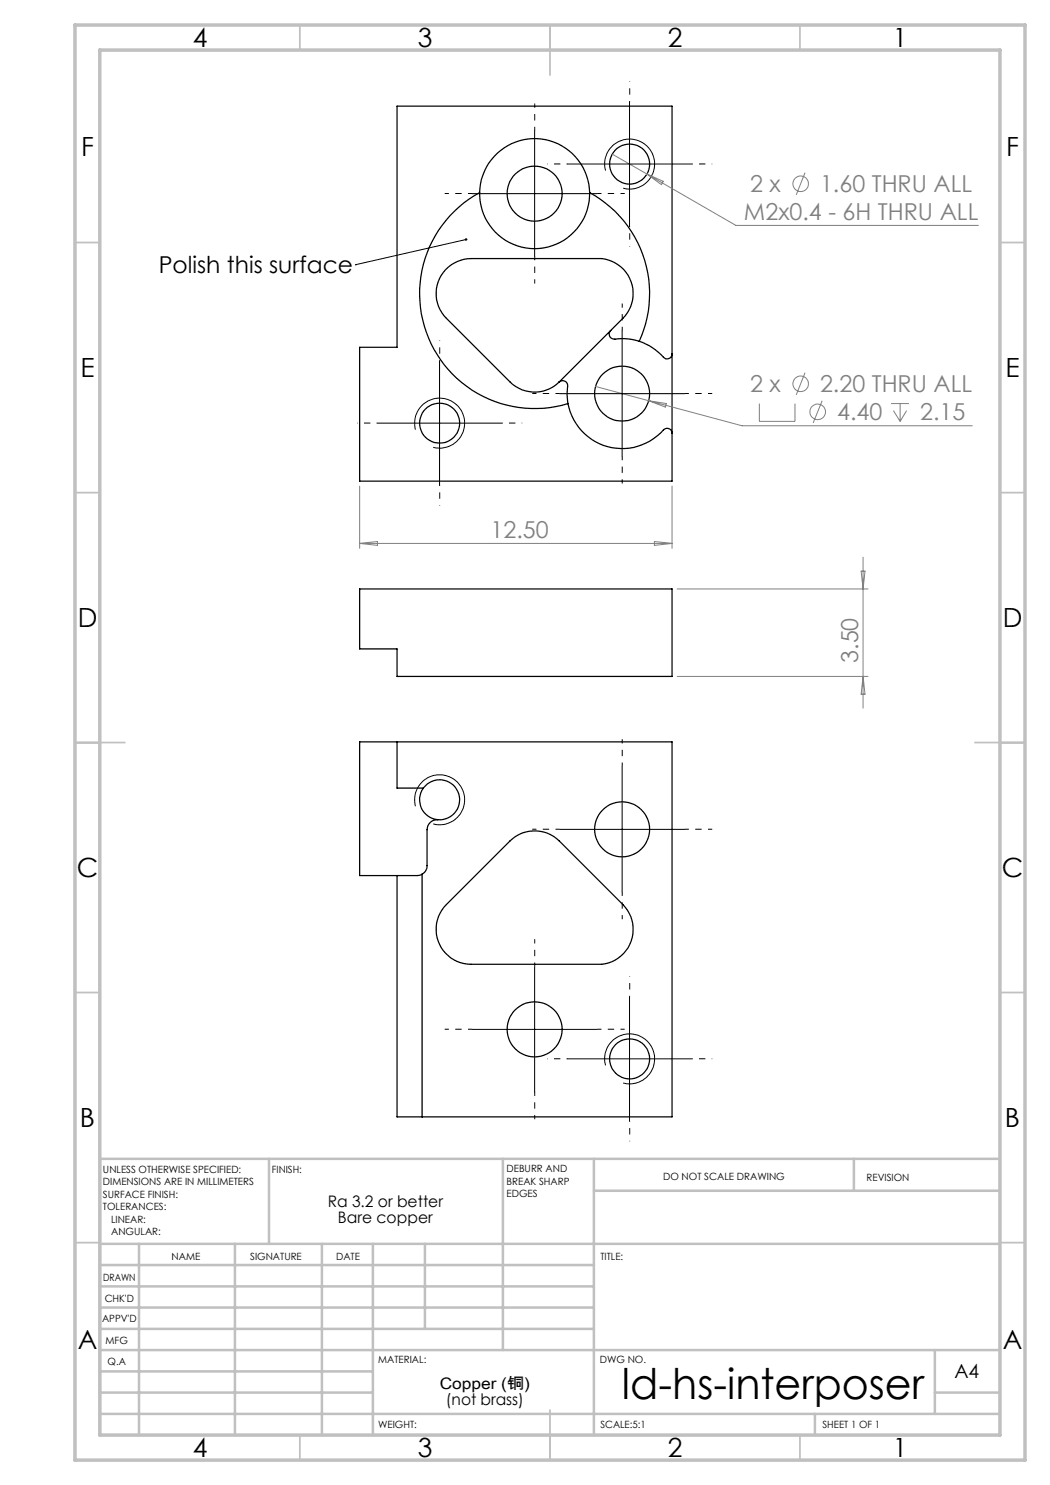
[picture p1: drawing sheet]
<svg xmlns="http://www.w3.org/2000/svg" width="210mm" height="297mm" viewBox="0 0 210 297" stroke-linecap="round" stroke-linejoin="round" font-family="sans-serif">
<g fill="none" stroke="#000" stroke-width=".25">
<path d="M79.4 21.2h55v75h-62.5v-26.7h7.5zM95.9 38.5a11 11 0 0 1 11-10.8 11 11 0 0 1 11 10.8M95.9 38.5a23 23 0 0 0-10.2 29.1 23 23 0 0 0 27.9 13.1M95.9 38.5a11 11 0 0 0 11 11.2 11 11 0 0 0 11-11.2M117.9 38.5a23 23 0 0 1 9.9 29.8M89.1 53.9a7.2 7.2 0 0 1 5.1-2.2h26.1a7 7 0 0 1 5.9 4.7 7 7 0 0 1-1.6 7.3l-12.7 12.7a7 7 0 0 1-9.9 0l-12.7-12.7a7 7 0 0 1-.2-9.8zM111.8 76.4a1.06 1.06 0 0 1 1.4 0 1.06 1.06 0 0 1 .3 1.3l-.1 1.3 .2 1.7M122.1 66.1a1.02 1.02 0 0 0-.2 1.2 1.02 1.02 0 0 0 1.1 .5 10.6 10.6 0 0 1 4.8 .5M127.8 68.3a13.5 13.5 0 0 1 5.3 3.5h.5a.92 .92 0 0 0 .8-1M113.6 80.7a11.1 11.1 0 0 0 8 8.7 11.1 11.1 0 0 0 11.3-3.6 .98 .98 0 0 1 1.5 .9M71.9 117.8h62.5v17.5h-55v-5.5h-7.5zM79.4 148.4v9.2h5.3"/>
<path d="M84.7 157.6a4 4 0 0 1 6.8 .7 4 4 0 0 1-3.9 5.6M84.7 157.6a4 4 0 0 0 2.9 6.3M84.4 174.8l-1 .3h-11.5v-26.7h62.5v75h-55v-48.3M84.4 174.8v48.6M87.6 163.9a2.05 2.05 0 0 0-2.2 2v7.2a1.84 1.84 0 0 1-1 1.7M102 168.2a7 7 0 0 1 9.9 0l12.7 12.7a7 7 0 0 1 1.6 7.3 7 7 0 0 1-5.9 4.7h-26.1a7 7 0 0 1-6.4-4.4 7 7 0 0 1 1.5-7.6z"/>
<circle cx="106.9" cy="38.7" r="5.5"/>
<circle cx="125.9" cy="32.8" r="4"/>
<circle cx="124.4" cy="78.7" r="5.5"/>
<circle cx="87.9" cy="84.6" r="4"/>
<circle cx="124.4" cy="165.9" r="5.5"/>
<circle cx="106.9" cy="205.9" r="5.5"/>
<circle cx="125.9" cy="211.8" r="4"/>
</g>
<g fill="none" stroke="#808080" stroke-width=".2">
<path d="M122.4 30.8l7 4M129.4 34.8l17.8 10.3h48.5M129.4 34.8l3.2 1.5-.3 .6zM161 34.5l-1.8 4.5M119.1 77.3l29.3 7.9h46.1M161 74.5l-1.8 4.5M71.9 97.2v12.5M129.8 80.1l3.5 .6-.2 .7zM134.4 97.2v12.5M151.9 80.7v3.6h7.1v-3.6M164.4 80.1l-1.8 4.5M178.2 80.7h3.6"/>
<path d="M178.7 82.1l1.3 2.2M180 80.7v3.6M181.3 82.1l-1.3 2.2M71.9 108.7h62.5M71.9 108.7l3.6-.4v.8zM130.9 108.3l3.5 .4-3.5 .4zM135.4 117.8h38.2M172.2 114.2h.8l-.4 3.6zM172.6 111.4v30.2M135.4 135.3h38.2M172.6 135.3l.4 3.5h-.8z"/>
<circle cx="160.1" cy="36.8" r="1.55"/>
<circle cx="160.1" cy="76.8" r="1.55"/>
<circle cx="163.5" cy="82.4" r="1.55"/>
</g>
<g fill="none" stroke="#000" stroke-width=".2">
<path d="M94.4 38.7h25M106.9 26.2v25M113.4 32.8h25M121.1 34.1a5 5 0 0 1 4.4-6.3 5 5 0 0 1 5.4 5.4 5 5 0 0 1-6.3 4.4M125.9 20.3v25M71.1 52.9h.1M93.2 47.9l-22.1 5M87.9 72.1v25M111.9 78.7h25M124.4 66.2v25M75.4 84.6h25M83.1 85.9a5 5 0 0 1 4.4-6.3 5 5 0 0 1 5.4 5.4 5 5 0 0 1-6.3 4.5"/>
<path d="M124.4 153.3v25.1M83.1 161.3a5 5 0 0 1 4.4-6.4 5 5 0 0 1 5.4 5.4 5 5 0 0 1-6.3 4.5M111.9 165.9h25M106.9 193.4v25M125.9 199.3v25M94.4 205.9h25M113.4 211.8h25M121.1 213.1a5 5 0 0 1 4.4-6.3 5 5 0 0 1 5.4 5.4 5 5 0 0 1-6.3 4.4"/>
</g>
<g fill="none" stroke="#000" stroke-width=".2" stroke-dasharray="15.2 1.3 1.3 1.3" stroke-dashoffset="14.4" stroke-linecap="butt">
<path d="M94.4 38.7h-5.5M106.9 26.2v-5.5M119.4 38.7h5.5M106.9 51.2v5.5M111.9 78.7h-5.5M124.4 66.2v-5.5M136.9 78.7h5.5M124.4 91.2v5.5M124.4 153.3v-5.5M111.9 165.8h-5.5M124.4 178.3v5.5M136.9 165.8h5.5"/>
<path d="M106.9 193.3v-5.5M94.4 205.8h-5.5M106.9 218.3v5.5M119.4 205.8h5.5"/>
</g>
<path d="M113.4 32.8h-4M125.9 20.3v-4M138.4 32.8h4M125.9 45.3v4M87.9 72.1v-4M75.4 84.6h-4M87.9 97.1v4M100.4 84.6h4M125.9 199.3v-4M113.4 211.8h-4M138.4 211.8h4M125.9 224.3v4" fill="none" stroke="#000" stroke-width=".2" stroke-dasharray="15.2 1.3 1.3 1.3" stroke-dashoffset="15.1" stroke-linecap="butt"/>
<g fill="none" stroke="#c0c0c0" stroke-width=".35">
<path d="M60 5v5M110 5v10M160 5v5M15 48.5h5M200 48.5h5M15 98.5h5M200 98.5h5M15 148.5h10M195 148.5h10M15 198.5h5M200 198.5h5M15 248.5h5"/>
<path d="M200 248.5h5M60 287v5M110 282v10M160 287v5"/>
</g>
<g fill="none" stroke="#c0c0c0" stroke-width=".5">
<path d="M53.8 231.8v17M100.6 231.8v38.2M118.8 231.8v55.2M118.8 238.2h81.2M170.8 231.8v6.4M200 231.8h-180v55.2M20 248.8h180M20 257.3h98.8M20 253h98.8M27.8 248.8v38.2M47 248.8v38.2M64.4 248.8v38.2"/>
<path d="M74.6 248.8v38.2M85 248.8v17M20 265.8h98.8M20 261.5h98.8M20 278.5h54.6M20 274.3h54.6M20 270h180M187 278.5h13M187 270v12.8M20 282.8h180M163 282.8v4.2"/>
</g>
<path d="M15 5h190v287h-190zM20 10h180v277h-180z" fill="none" stroke="#c0c0c0" stroke-width=".7"/>
<path d="M93 47.7h.3l.2 .1-.3 .1 .3-.1v.2a.25 .25 0 0 1-.4 .1 .25 .25 0 0 1-.1-.4z" fill="#000"/>
<text font-size="8.5" x="124.4" y="279.7">ld-hs-interposer</text>
<g font-size="5.3">
<text x="38.5" y="9.5">4</text>
<text x="83.5" y="9.5">3</text>
<text x="133.6" y="9.5">2</text>
<text x="178.6" y="9.5">1</text>
<text x="16.2" y="31.2">F</text>
<text x="201.2" y="31.2">F</text>
<text x="16.1" y="75.5">E</text>
<text x="201.1" y="75.5">E</text>
<text x="15.5" y="125.5">D</text>
<text x="200.5" y="125.5">D</text>
<text x="15.4" y="175.5">C</text>
<text x="200.4" y="175.5">C</text>
<text x="16" y="225.5">B</text>
<text x="201" y="225.5">B</text>
<text x="15.5" y="269.8">A</text>
<text x="200.5" y="269.8">A</text>
<text x="38.5" y="291.5">4</text>
<text x="83.5" y="291.5">3</text>
<text x="133.6" y="291.5">2</text>
<text x="178.6" y="291.5">1</text>
</g>
<g font-size="4.7" fill="#808080">
<text x="150" y="38.5">2 x</text>
<text x="164" y="38.5">1.60 THRU ALL</text>
<text x="148.8" y="44.1">M2x0.4 - 6H THRU ALL</text>
<text x="150" y="78.5">2 x</text>
<text x="164" y="78.5">2.20 THRU ALL</text>
<text x="167.4" y="84.1">4.40</text>
<text x="184.1" y="84.1">2.15</text>
<text x="98.1" y="107.7">12.50</text>
<text x="171.6" y="132.6" transform="rotate(-90 171.6 132.6)">3.50</text>
</g>
<text font-size="4.7" x="31.7" y="54.7">Polish this surface</text>
<text font-size="3.9" x="190.9" y="275.5">A4</text>
<g font-size="3.2">
<text x="65.5" y="241.4">Ra 3.2 or better</text>
<text x="67.6" y="244.6">Bare copper</text>
<text x="87.9" y="277.9">Copper (铜)</text>
<text x="89.2" y="281.1">(not brass)</text>
</g>
<g font-size="2">
<text x="20.6" y="234.6">UNLESS OTHERWISE SPECIFIED:</text>
<text x="20.6" y="237.1">DIMENSIONS ARE IN MILLIMETERS</text>
<text x="20.6" y="239.6">SURFACE FINISH:</text>
<text x="54.4" y="234.6">FINISH:</text>
<text x="101.3" y="234.5">DEBURR AND</text>
<text x="101.3" y="237">BREAK SHARP</text>
<text x="101.3" y="239.5">EDGES</text>
<text x="132.6" y="236">DO NOT SCALE DRAWING</text>
<text x="173.3" y="236.2">REVISION</text>
<text x="20.6" y="242.1">TOLERANCES:</text>
<text x="22.2" y="244.6">LINEAR:</text>
<text x="22.2" y="247.1">ANGULAR:</text>
<text x="34.3" y="252">NAME</text>
<text x="50" y="251.9">SIGNATURE</text>
<text x="67.2" y="251.9">DATE</text>
<text x="120.1" y="251.9">TITLE:</text>
<text x="20.6" y="256.1">DRAWN</text>
<text x="20.9" y="260.3">CHK'D</text>
<text x="20.4" y="264.4">APPV'D</text>
<text x="21.1" y="268.8">MFG</text>
<text x="21.5" y="273">Q.A</text>
<text x="75.6" y="272.5">MATERIAL:</text>
<text x="120" y="272.5">DWG NO.</text>
<text x="75.6" y="285.5">WEIGHT:</text>
<text x="120.1" y="285.6">SCALE:5:1</text>
<text x="164.5" y="285.6">SHEET 1 OF 1</text>
</g>
</svg>
